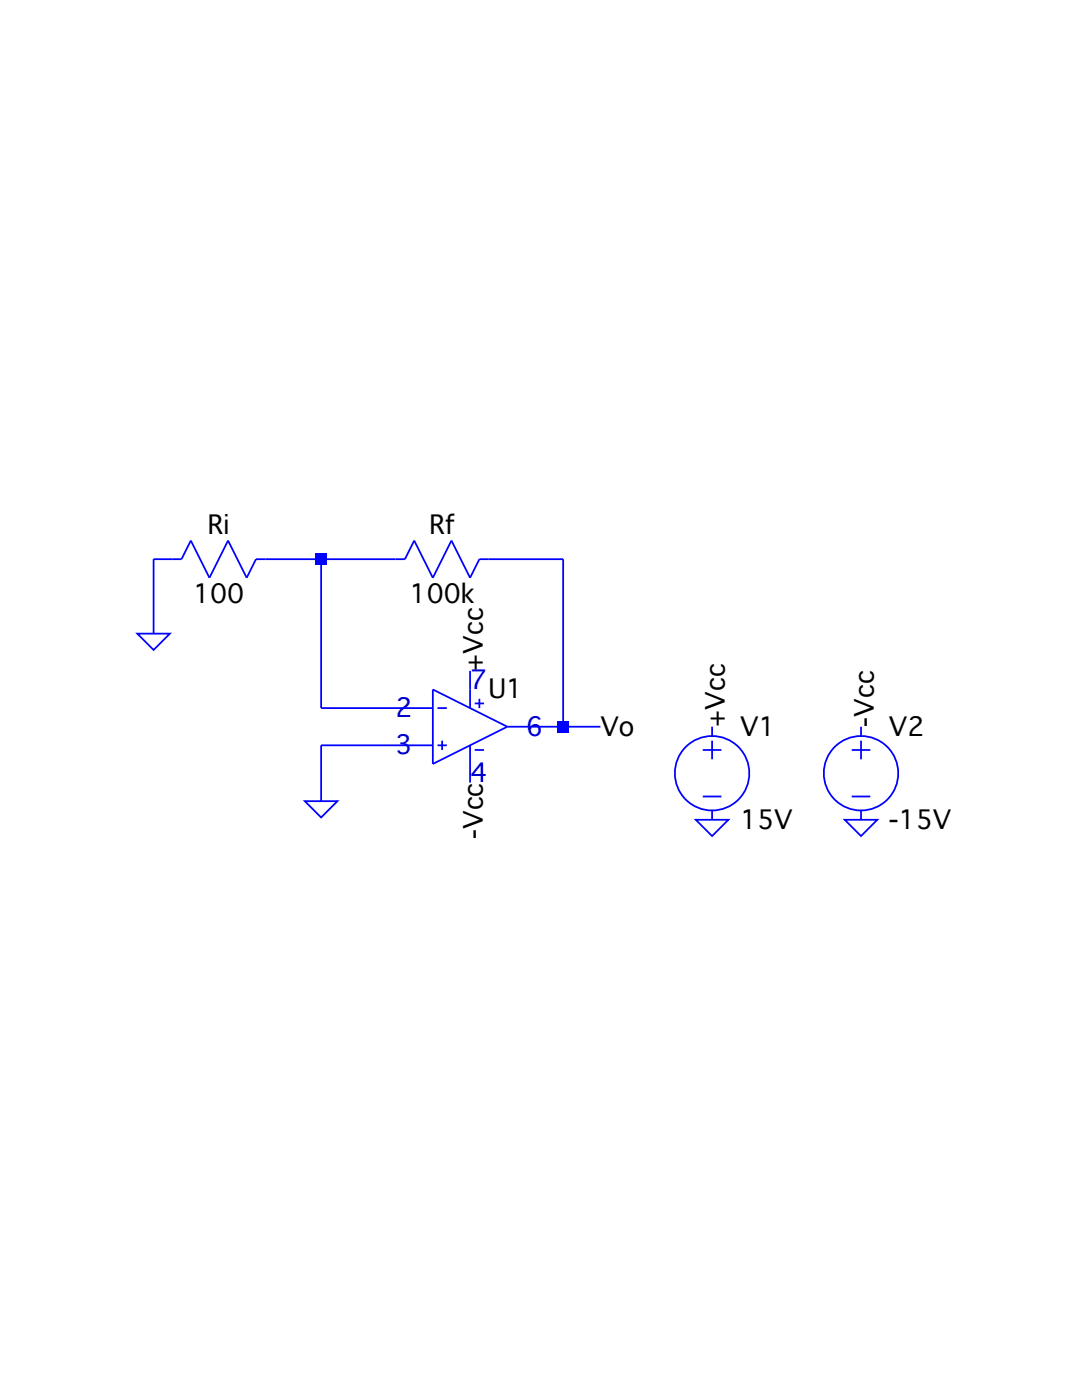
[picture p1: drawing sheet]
Version 4
SHEET 1 880 680
WIRE 48 192 32 192
WIRE 176 192 128 192
WIRE 240 192 176 192
WIRE 384 192 320 192
WIRE 32 256 32 192
WIRE 304 304 304 288
WIRE 176 320 176 192
WIRE 272 320 176 320
WIRE 384 336 384 192
WIRE 384 336 336 336
WIRE 416 336 384 336
WIRE 272 352 176 352
WIRE 304 384 304 368
WIRE 176 400 176 352
FLAG 512 416 0
FLAG 640 416 0
FLAG 512 336 +Vcc
FLAG 640 336 -Vcc
FLAG 304 288 +Vcc
FLAG 304 384 -Vcc
FLAG 416 336 Vo
FLAG 176 400 0
FLAG 32 256 0
SYMBOL OpAmps/UniversalOpAmp 304 336 R0
SYMATTR InstName U1
SYMBOL Voltage 512 320 R0
SYMATTR InstName V1
SYMATTR Value 15V
SYMBOL Voltage 640 320 R0
SYMATTR InstName V2
SYMATTR Value -15V
SYMBOL Res 336 176 R90
WINDOW 0 0 56 VBottom 2
WINDOW 3 32 56 VTop 2
SYMATTR InstName Rf
SYMATTR Value 100k
SYMBOL Res 144 176 R90
WINDOW 0 0 56 VBottom 2
WINDOW 3 32 56 VTop 2
SYMATTR InstName Ri
SYMATTR Value 100
TEXT 304 376 Left 2 ;4
TEXT 304 296 Left 2 ;7
TEXT 352 336 Left 2 ;6
TEXT 240 320 Left 2 ;2
TEXT 240 352 Left 2 ;3
TEXT 240 464 Left 2 !.tran 20s
